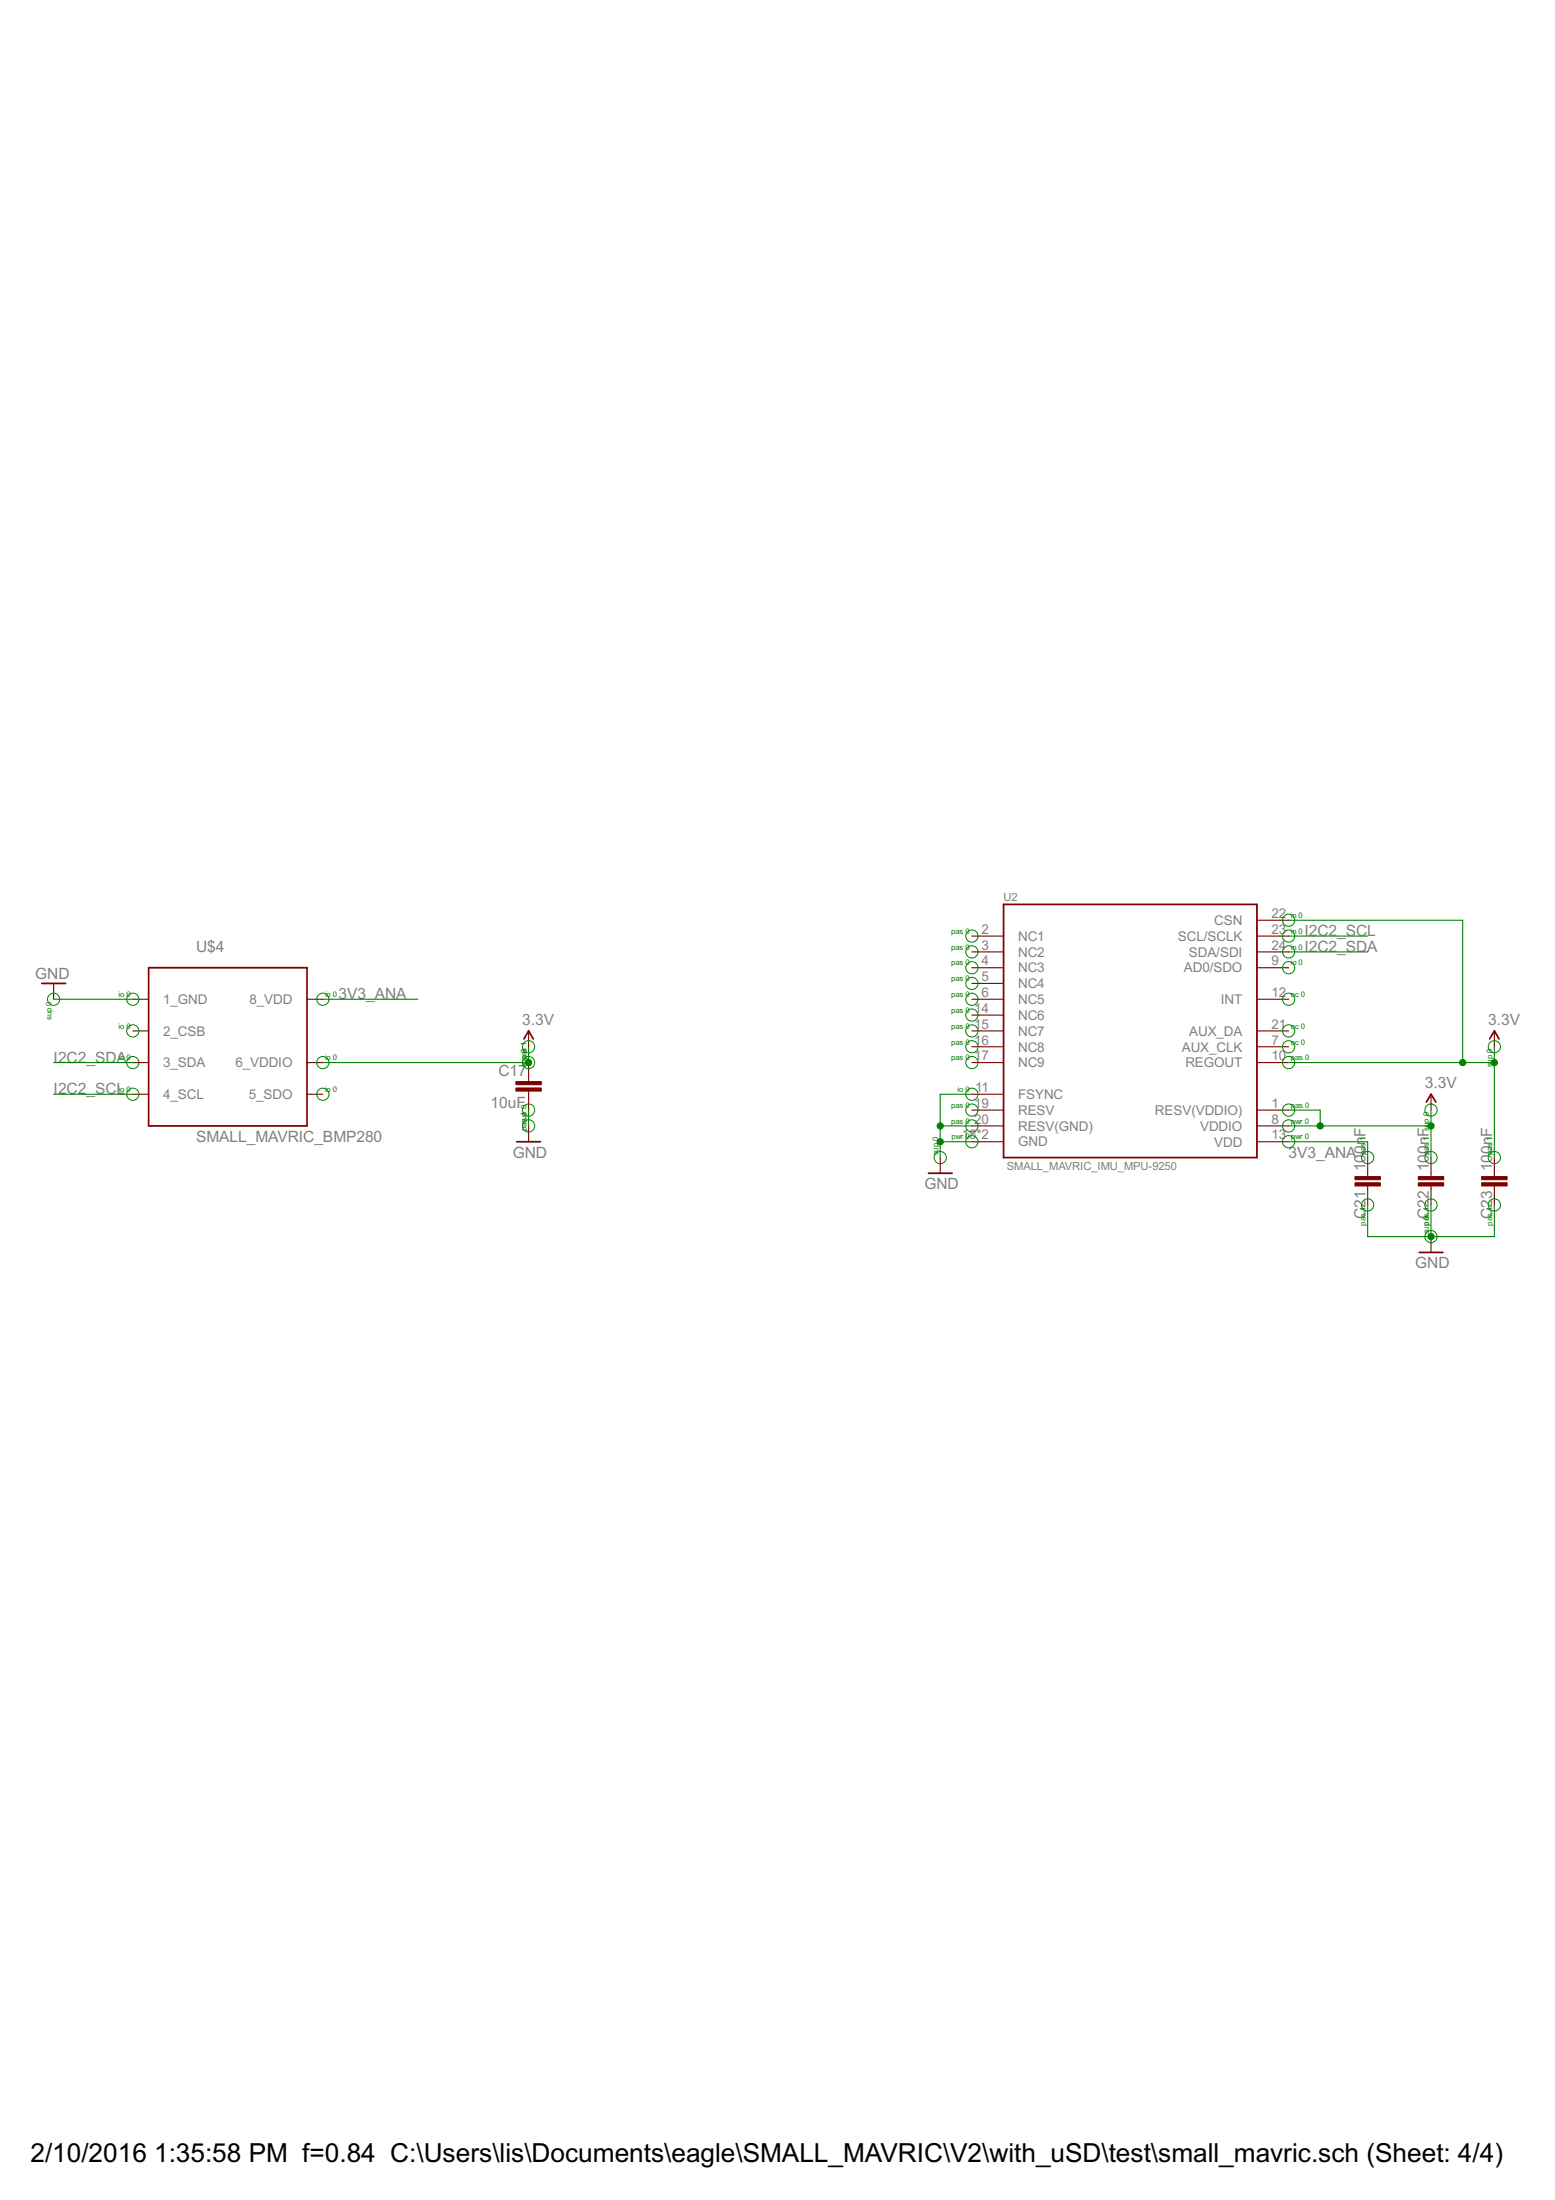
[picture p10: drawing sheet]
<svg xmlns="http://www.w3.org/2000/svg" width="210mm" height="297mm" viewBox="0 0 210 297" stroke-linecap="round" stroke-linejoin="round" font-family="sans-serif">
<path d="M5.6 132.8h3.2M20.1 130.7h21.3v21.3h-21.3zM135.5 122.1h34.2v34.2h-34.2zM69.7 154.2h3.3M70.7 140.3l.7-1.1 .6 1.1M125.3 158.4h3.2M192.5 148.8l.7-1.1 .6 1.1M201.1 140.3l.6-1.1 .7 1.1M191.6 169.1h3.2" fill="none" stroke="#800000" stroke-width=".23"/>
<g fill="none" stroke="#800000" stroke-width=".15">
<path d="M7.2 132.8v2.1M17.9 139.2h2.2M17.9 134.9h2.2M41.4 134.9h2.2M71.4 139.2v2.1M131.2 130.7h4.3M131.2 139.2h4.3M131.2 134.9h4.3M131.2 126.4h4.3M131.2 128.5h4.3M131.2 132.8h4.3M131.2 137.1h4.3"/>
<path d="M169.7 130.7h4.2M169.7 139.2h4.2M169.7 124.2h4.2M169.7 134.9h4.2M169.7 126.4h4.2M169.7 128.5h4.2M201.7 139.2v2.1M17.9 147.7h2.2M17.9 143.5h2.2M41.4 147.7h2.2M41.4 143.5h2.2M71.4 143.5v2.5"/>
<path d="M71.4 147.3v2.6M71.4 152v2.2M126.9 156.3v2.1M131.2 141.3h4.3M131.2 147.7h4.3M131.2 154.2h4.3M131.2 143.5h4.3M131.2 149.9h4.3M131.2 152h4.3M169.7 141.3h4.2M169.7 154.2h4.2M169.7 143.5h4.2"/>
<path d="M169.7 149.9h4.2M169.7 152h4.2M184.6 156.3v2.6M193.2 147.7v2.2M193.2 156.3v2.6M201.7 156.3v2.6M184.6 160.1v2.6M193.2 160.1v2.6M193.2 167v2.1M201.7 160.1v2.6"/>
</g>
<g fill="#800000" stroke="#800000" stroke-width=".13">
<path d="M182.9 158.9h3.4v.4h-3.4z"/>
<path d="M182.9 159.7h3.4v.4h-3.4z"/>
<path d="M191.5 158.9h3.4v.4h-3.4z"/>
<path d="M191.5 159.7h3.4v.4h-3.4z"/>
<path d="M200 158.9h3.4v.4h-3.4z"/>
<path d="M200 159.7h3.4v.4h-3.4z"/>
<path d="M69.6 146.9h3.5v.4h-3.5z"/>
<path d="M69.6 146h3.5v.5h-3.5z"/>
</g>
<g fill="none" stroke="#008000" stroke-width=".13">
<circle cx="7.2" cy="134.9" r=".83"/>
<circle cx="17.9" cy="134.9" r=".83"/>
<circle cx="17.9" cy="139.2" r=".83"/>
<circle cx="43.6" cy="134.9" r=".83"/>
<circle cx="131.2" cy="134.9" r=".83"/>
<circle cx="131.2" cy="128.5" r=".83"/>
<circle cx="131.2" cy="126.4" r=".83"/>
<circle cx="131.2" cy="130.7" r=".83"/>
<circle cx="131.2" cy="139.2" r=".83"/>
<circle cx="131.2" cy="132.8" r=".83"/>
<circle cx="131.2" cy="137.1" r=".83"/>
<circle cx="173.9" cy="139.2" r=".83"/>
<circle cx="173.9" cy="124.2" r=".83"/>
<circle cx="173.9" cy="126.4" r=".83"/>
<circle cx="173.9" cy="134.9" r=".83"/>
<circle cx="173.9" cy="130.7" r=".83"/>
<circle cx="173.9" cy="128.5" r=".83"/>
<circle cx="17.9" cy="147.7" r=".83"/>
<circle cx="17.9" cy="143.5" r=".83"/>
<circle cx="43.6" cy="147.7" r=".83"/>
<circle cx="43.6" cy="143.5" r=".83"/>
<circle cx="71.4" cy="143.5" r=".83"/>
<circle cx="71.4" cy="149.9" r=".83"/>
<circle cx="71.4" cy="141.3" r=".83"/>
<circle cx="71.4" cy="152" r=".83"/>
<circle cx="126.9" cy="156.3" r=".83"/>
<circle cx="131.2" cy="149.9" r=".83"/>
<circle cx="131.2" cy="152" r=".83"/>
<circle cx="131.2" cy="147.7" r=".83"/>
<circle cx="131.2" cy="141.3" r=".83"/>
<circle cx="131.2" cy="154.2" r=".83"/>
<circle cx="131.2" cy="143.5" r=".83"/>
<circle cx="173.9" cy="143.5" r=".83"/>
<circle cx="173.9" cy="152" r=".83"/>
<circle cx="173.9" cy="141.3" r=".83"/>
<circle cx="173.9" cy="149.9" r=".83"/>
<circle cx="173.9" cy="154.2" r=".83"/>
<circle cx="184.6" cy="156.3" r=".83"/>
<circle cx="193.2" cy="149.9" r=".83"/>
<circle cx="193.2" cy="156.3" r=".83"/>
<circle cx="201.7" cy="156.3" r=".83"/>
<circle cx="201.7" cy="141.3" r=".83"/>
<circle cx="184.6" cy="162.7" r=".83"/>
<circle cx="193.2" cy="162.7" r=".83"/>
<circle cx="193.2" cy="167" r=".83"/>
<circle cx="201.7" cy="162.7" r=".83"/>
</g>
<g fill="none" stroke="#008000" stroke-width=".15">
<path d="M7.2 134.9h10.7M43.6 134.9h12.8M173.9 124.2h23.5v19.3M173.9 126.4h10.7M173.9 128.5h10.7M7.2 147.7h10.7M7.2 143.5h10.7M71.4 141.3v2.2h-27.8M71.4 149.9v2.1M126.9 152h4.3M126.9 154.2h4.3M131.2 147.7h-4.3v8.6"/>
<path d="M173.9 154.2h10.7v2.1M173.9 152h19.3M173.9 143.5h27.8M173.9 149.9h4.3v2.1M193.2 149.9v6.4M201.7 141.3v15M184.6 162.7v4.3h17.1v-4.3M193.2 162.7v4.3"/>
</g>
<g fill="#008000" stroke="#008000" stroke-width=".13">
<circle cx="193.2" cy="167" r=".42"/>
<circle cx="126.9" cy="152" r=".42"/>
<circle cx="126.9" cy="154.2" r=".42"/>
<circle cx="71.4" cy="143.5" r=".42"/>
<circle cx="193.2" cy="152" r=".42"/>
<circle cx="178.2" cy="152" r=".42"/>
<circle cx="201.7" cy="143.5" r=".42"/>
<circle cx="197.4" cy="143.5" r=".42"/>
</g>
<g font-size="4">
<text x="4.1" y="291.9">2/10/2016</text>
<text x="20.8" y="291.9">1:35:58 PM f=0.84 C:\Users\lis\Documents\eagle\SMALL_MAVRIC\V2\with_uSD\test\small_mavric.sch (Sheet: 4/4)</text>
</g>
<g font-size="2.3" fill="#808080">
<text x="26.5" y="128.5">U$4</text>
<text x="176.1" y="126.4">I2C2_SCL</text>
<text x="176.1" y="128.5">I2C2_SDA</text>
<text x="4.7" y="132.2">GND</text>
<text x="45.7" y="134.9">3V3_ANA</text>
<text x="7.2" y="143.5">I2C2_SDA</text>
<text x="70.5" y="138.3">3.3V</text>
<text x="200.9" y="138.3">3.3V</text>
<text x="7.2" y="147.7">I2C2_SCL</text>
<text x="66.2" y="149.6">10uF</text>
<text x="67.3" y="145.3">C17</text>
<text x="192.3" y="146.9">3.3V</text>
<text x="26.5" y="154.1">SMALL_MAVRIC_BMP280</text>
<text x="184.3" y="153.5" transform="rotate(-90 184.3 153.5)">F</text>
<text x="69.2" y="156.3">GND</text>
<text x="124.8" y="160.6">GND</text>
<text x="173.9" y="156.3">3V3_ANA</text>
<text x="184.3" y="158.2" transform="rotate(-90 184.3 158.2)">100n</text>
<text x="192.9" y="158.2" transform="rotate(-90 192.9 158.2)">100nF</text>
<text x="201.4" y="158.2" transform="rotate(-90 201.4 158.2)">100nF</text>
<text x="184.3" y="164.6" transform="rotate(-90 184.3 164.6)">C21</text>
<text x="192.9" y="164.6" transform="rotate(-90 192.9 164.6)">C22</text>
<text x="201.4" y="164.6" transform="rotate(-90 201.4 164.6)">C23</text>
<text x="191" y="171.2">GND</text>
</g>
<g font-size="2" fill="#808080">
<text x="163.9" y="124.9">CSN</text>
<text x="171.6" y="123.9">22</text>
<text x="132.5" y="126.1">2</text>
<text x="132.5" y="128.2">3</text>
<text x="132.5" y="130.4">4</text>
<text x="137.4" y="127">NC1</text>
<text x="137.4" y="129.2">NC2</text>
<text x="137.4" y="131.3">NC3</text>
<text x="159" y="127">SCL/SCLK</text>
<text x="159.8" y="131.3">AD0/SDO</text>
<text x="160.5" y="129.2">SDA/SDI</text>
<text x="171.6" y="130.4">9</text>
<text x="171.6" y="126.1">23</text>
<text x="171.6" y="128.2">24</text>
<text x="22" y="135.6">1_GND</text>
<text x="33.7" y="135.6">8_VDD</text>
<text x="131.5" y="136.8">14</text>
<text x="132.5" y="132.5">5</text>
<text x="132.5" y="134.6">6</text>
<text x="137.4" y="133.4">NC4</text>
<text x="137.4" y="135.6">NC5</text>
<text x="137.4" y="137.7">NC6</text>
<text x="164.8" y="135.6">INT</text>
<text x="171.6" y="134.6">12</text>
<text x="22" y="139.8">2_CSB</text>
<text x="131.5" y="138.9">15</text>
<text x="131.5" y="141">16</text>
<text x="131.5" y="143.2">17</text>
<text x="137.4" y="139.8">NC7</text>
<text x="137.4" y="142">NC8</text>
<text x="159.5" y="142">AUX_CLK</text>
<text x="160.5" y="139.8">AUX_DA</text>
<text x="171.6" y="141">7</text>
<text x="171.6" y="138.9">21</text>
<text x="171.6" y="143.2">10</text>
<text x="22" y="144.1">3_SDA</text>
<text x="22" y="148.4">4_SCL</text>
<text x="31.8" y="144.1">6_VDDIO</text>
<text x="33.6" y="148.4">5_SDO</text>
<text x="131.5" y="149.6">19</text>
<text x="131.6" y="147.4">11</text>
<text x="137.4" y="148.4">FSYNC</text>
<text x="137.4" y="144.1">NC9</text>
<text x="160" y="144.1">REGOUT</text>
<text x="171.6" y="149.6">1</text>
<text x="129.8" y="153.8">18*2</text>
<text x="131.5" y="151.7">20</text>
<text x="137.4" y="154.8">GND</text>
<text x="137.4" y="150.5">RESV</text>
<text x="137.4" y="152.7">RESV(GND)</text>
<text x="155.9" y="150.5">RESV(VDDIO)</text>
<text x="162" y="152.7">VDDIO</text>
<text x="163.9" y="154.8">VDD</text>
<text x="171.6" y="153.8">13</text>
<text x="171.6" y="151.7">8</text>
</g>
<g font-size="1.7" fill="#808080">
<text x="135.5" y="121.7">U2</text>
<text x="135.9" y="158">SMALL_MAVRIC_IMU_MPU-9250</text>
</g>
<g font-size="1.2" fill="#008000">
<text x="174.2" y="123.9">in 0</text>
<text x="128.4" y="126.1">pas 0</text>
<text x="128.4" y="128.2">pas 0</text>
<text x="128.4" y="130.4">pas 0</text>
<text x="174.2" y="130.4">io 0</text>
<text x="174.2" y="126.1">in 0</text>
<text x="174.2" y="128.2">in 0</text>
<text x="6.9" y="137.7" transform="rotate(-90 6.9 137.7)">sup 0</text>
<text x="16" y="134.6">io 0</text>
<text x="43.9" y="134.6">io 0</text>
<text x="128.4" y="132.5">pas 0</text>
<text x="128.4" y="134.6">pas 0</text>
<text x="128.4" y="136.8">pas 0</text>
<text x="174.2" y="134.6">oc 0</text>
<text x="16" y="138.9">io 0</text>
<text x="16" y="143.2">io 0</text>
<text x="43.9" y="143.2">io 0</text>
<text x="128.4" y="138.9">pas 0</text>
<text x="128.4" y="141">pas 0</text>
<text x="128.4" y="143.2">pas 0</text>
<text x="174.2" y="141">oc 0</text>
<text x="174.2" y="138.9">oc 0</text>
<text x="174.2" y="143.2">pas 0</text>
<text x="16" y="147.4">io 0</text>
<text x="43.9" y="147.4">io 0</text>
<text x="71.1" y="144.1" transform="rotate(-90 71.1 144.1)">suppa0s 1</text>
<text x="128.4" y="149.6">pas 0</text>
<text x="129.3" y="147.4">io 0</text>
<text x="174.2" y="149.6">pas 0</text>
<text x="201.4" y="144.1" transform="rotate(-90 201.4 144.1)">sup 0</text>
<text x="71.1" y="152.7" transform="rotate(-90 71.1 152.7)">passu1p 0</text>
<text x="126.6" y="156" transform="rotate(-90 126.6 156)">sup 0</text>
<text x="128.4" y="151.7">pas 0</text>
<text x="128.4" y="153.8">pwr 0</text>
<text x="174.2" y="153.8">pwr 0</text>
<text x="174.2" y="151.7">pwr 0</text>
<text x="184.3" y="156" transform="rotate(-90 184.3 156)">pas</text>
<text x="184.3" y="154.1" transform="rotate(-90 184.3 154.1)">1</text>
<text x="192.9" y="156" transform="rotate(-90 192.9 156)">pas 1 sup 0</text>
<text x="201.4" y="156" transform="rotate(-90 201.4 156)">pas 1</text>
<text x="184.3" y="165.5" transform="rotate(-90 184.3 165.5)">pas 1</text>
<text x="192.9" y="166.7" transform="rotate(-90 192.9 166.7)">suppa0s 1</text>
<text x="201.4" y="165.5" transform="rotate(-90 201.4 165.5)">pas 1</text>
</g>
</svg>
